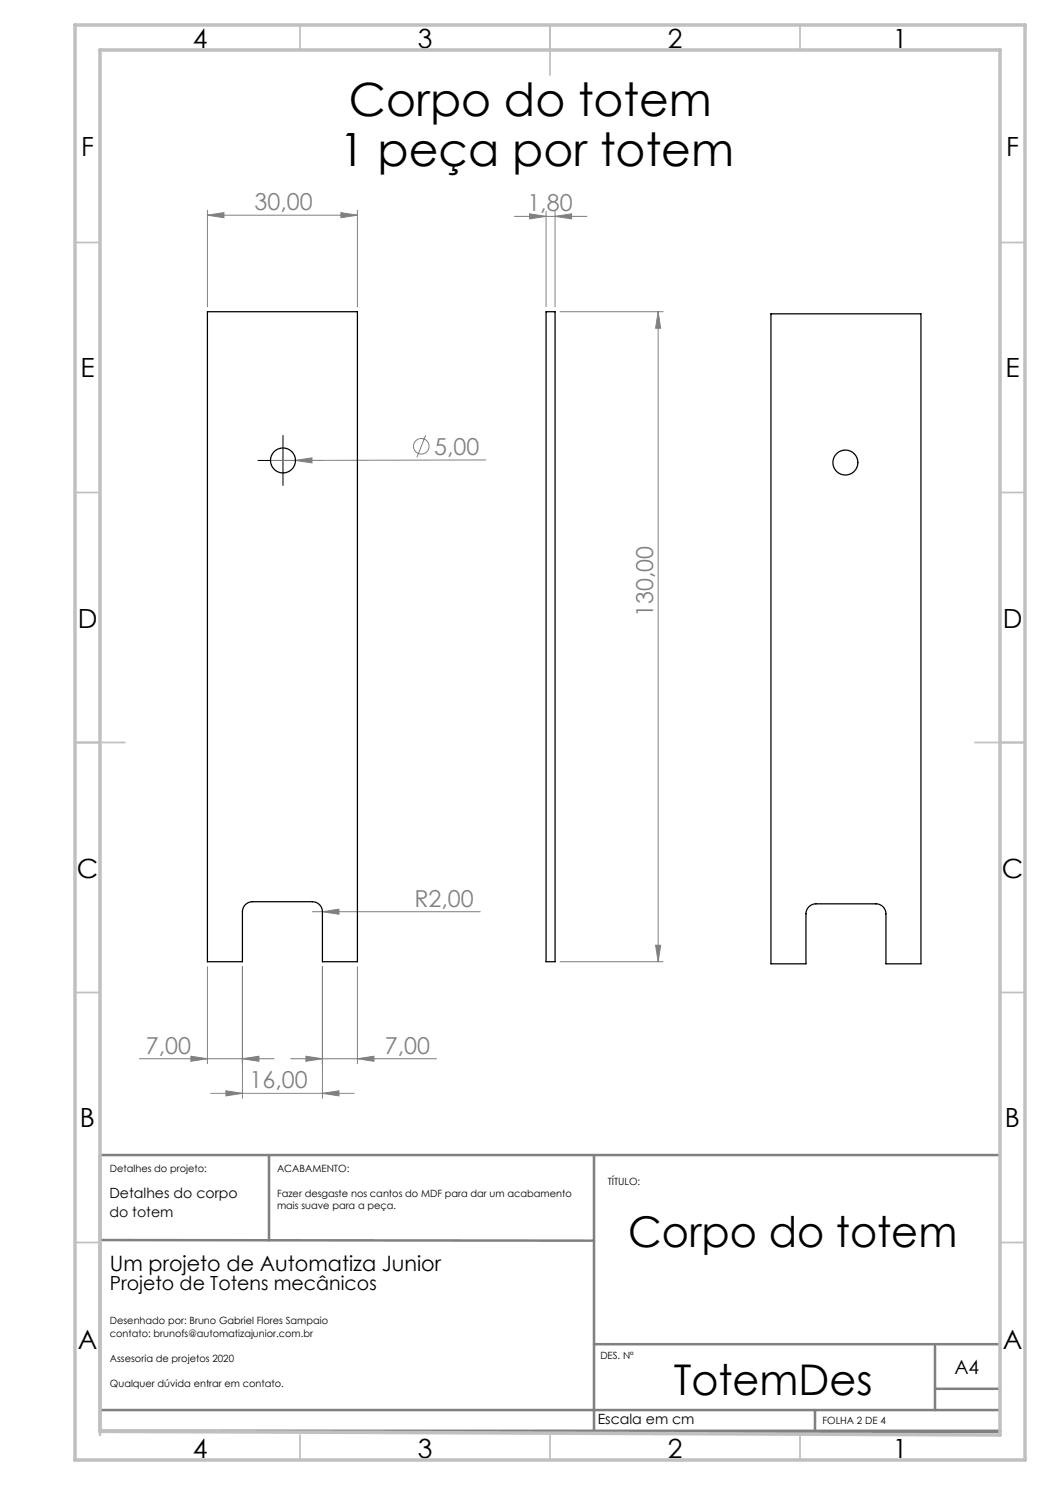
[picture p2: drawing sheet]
<svg xmlns="http://www.w3.org/2000/svg" width="210mm" height="297mm" viewBox="0 0 210 297" stroke-linecap="round" stroke-linejoin="round" font-family="sans-serif">
<g fill="none" stroke="#808080" stroke-width=".2">
<path d="M41.5 43l3.3-.5v1zM41.5 42v19.3M41.5 43h30M68.2 42.5l3.3 .5-3.3 .5zM71.5 42v19.3M102.9 43.3h14.5M105.9 42.8l3.3 .5-3.3 .5zM109.2 42.3v19M111 43.3l3.3-.5v1zM111 42.3v19M112 62.3h20.6M131.6 62.3v130"/>
<path d="M131.6 62.3l.5 3.3h-1zM59.1 92.1l3.3-.5v1zM59.1 92.1h-5M85.1 87l-1.7 4.5M97.2 92l-38.1 .1M41.5 193.3v19.5M48.5 193.3v26.4M62.5 182.3h33.6M64.5 182.3l3.3-.5v1.1zM64.5 193.3v26.4M71.5 193.3v19.5M112 192.3h20.6"/>
<path d="M131.1 189h1l-.5 3.3zM27.9 211.8h26.9M38.2 211.2l3.3 .6-3.3 .5zM42.1 218.7h28.7M45.2 218.2l3.3 .5-3.3 .5zM48.5 211.8l3.3-.6v1.1zM58.1 211.8h29.2M61.2 211.2l3.3 .6-3.3 .5zM64.5 218.7l3.3-.5v1zM71.5 211.8l3.3-.6v1.1z"/>
<circle cx="84.3" cy="89.3" r="1.56"/>
</g>
<path d="M54.1 92.1h-2.5M56.6 89.6v-2.5M56.6 94.6v2.5M59.1 92.1h2.5" fill="none" stroke="#000" stroke-width=".2" stroke-dasharray="15.2 1.3 1.3 1.3"/>
<path d="M54.1 92.1h5M56.6 89.6v5" fill="none" stroke="#000" stroke-width=".2"/>
<path d="M53.8 231v17.1M118.8 231v55.3M200 231h-180v55.3M20 248l98.8 .1M118.8 268.8h81.2M187 269.3v12.7M187 277.8h13M20 282h180M163 282v4.3" fill="none" stroke="#808080" stroke-width=".5"/>
<path d="M20 286.3h180" fill="none" stroke="#808080" stroke-width=".7"/>
<g fill="none" stroke="#c0c0c0" stroke-width=".35">
<path d="M60 5v5M110 5v10M160 5v5M15 48.5h5M200 48.5h5M15 98.5h5M200 98.5h5M15 148.5h10M195 148.5h10M15 198.5h5M200 198.5h5M15 248.5h5"/>
<path d="M200 248.5h5M60 287v5M110 287v5M160 287v5"/>
</g>
<path d="M20 231.8v55.2" fill="none" stroke="#c0c0c0" stroke-width=".5"/>
<path d="M15 5h190v287h-190zM20 10h180v277l-180-.7z" fill="none" stroke="#c0c0c0" stroke-width=".7"/>
<g fill="#808080">
<path d="M59.1 92.1l3.3-.5v1z"/>
<path d="M68.2 42.5l3.3 .5-3.3 .5zM41.5 43l3.3-.5v1z"/>
<path d="M38.2 211.2l3.3 .6-3.3 .5zM48.5 211.8l3.3-.6v1.1zM64.5 182.3l3.3 .6v-1.1zM61.2 211.2l3.3 .6-3.3 .5zM71.5 211.8l3.3-.6v1.1zM45.2 218.2l3.3 .5-3.3 .5zM64.5 218.7l3.3-.5v1zM105.9 42.8l3.3 .5-3.3 .5zM111 43.3l3.3-.5v1z"/>
<path d="M131.1 189h1l-.5 3.3zM131.6 62.3l.5 3.3h-1z"/>
</g>
<g fill="none" stroke="#000" stroke-width=".25">
<path d="M41.5 62.3h30v130h-7v-10a2 2 0 0 0-2-2h-12a2 2 0 0 0-2 2v10h-7zM109.2 62.3h1.8v130h-1.8zM154.2 62.8h30v130h-7v-10a2 2 0 0 0-2-2h-12a2 2 0 0 0-2 2v10h-7z"/>
<circle cx="56.6" cy="92.1" r="2.5"/>
<circle cx="169.1" cy="92.5" r="2.5"/>
</g>
<g font-size="9.2">
<text x="69.8" y="23.1">Corpo do totem</text>
<text x="67.9" y="33.3">1 peça por totem</text>
</g>
<g font-size="8.5">
<text x="125.6" y="249.3">Corpo do totem</text>
<text x="134.7" y="279">TotemDes</text>
</g>
<g font-size="5.3">
<text x="38.5" y="9.5">4</text>
<text x="83.5" y="9.5">3</text>
<text x="133.6" y="9.5">2</text>
<text x="178.6" y="9.5">1</text>
<text x="16.2" y="31.3">F</text>
<text x="201.2" y="31.3">F</text>
<text x="16.1" y="75.5">E</text>
<text x="201.1" y="75.5">E</text>
<text x="15.5" y="125.5">D</text>
<text x="200.5" y="125.5">D</text>
<text x="15.4" y="175.5">C</text>
<text x="200.4" y="175.5">C</text>
<text x="16" y="225.5">B</text>
<text x="201" y="225.5">B</text>
<text x="15.5" y="269.8">A</text>
<text x="200.5" y="269.8">A</text>
<text x="38.5" y="291.5">4</text>
<text x="83.5" y="291.5">3</text>
<text x="133.6" y="291.5">2</text>
<text x="178.6" y="291.5">1</text>
</g>
<g font-size="4.7" fill="#808080">
<text x="50.9" y="42">30,00</text>
<text x="105.5" y="42.3">1,80</text>
<text x="86.8" y="91">5,00</text>
<text x="130.6" y="123.4" transform="rotate(-90 130.6 123.4)">130,00</text>
<text x="82.9" y="181.3">R2,00</text>
<text x="29.2" y="210.7">7,00</text>
<text x="77" y="210.7">7,00</text>
<text x="49.9" y="217.7">16,00</text>
</g>
<text font-size="4.2" x="22" y="254.1">Um projeto de Automatiza Junior</text>
<g font-size="3.9">
<text x="22" y="258.1">Projeto de Totens mecânicos</text>
<text x="190.9" y="274.8">A4</text>
</g>
<g font-size="2.8">
<text x="21.9" y="239.7">Detalhes do corpo</text>
<text x="21.9" y="243.5">do totem</text>
<text x="119.5" y="284.9">Escala em cm</text>
</g>
<g font-size="2">
<text x="22" y="234.4">Detalhes do projeto:</text>
<text x="55.4" y="234.4">ACABAMENTO:</text>
<text x="55.4" y="239.4">Fazer desgaste nos cantos do MDF para dar um acabamento</text>
<text x="121.5" y="237">TÍTULO:</text>
<text x="55.4" y="241.9">mais suave para a peça.</text>
<text x="22" y="264.9">Desenhado por: Bruno Gabriel Flores Sampaio</text>
<text x="22" y="267.4">contato: brunofs@automatizajunior.com.br</text>
<text x="22" y="272.4">Assesoria de projetos 2020</text>
<text x="120.1" y="271.8">DES. Nº</text>
<text x="22" y="277.4">Qualquer dúvida entrar em contato.</text>
<text x="164.5" y="284.9">FOLHA 2 DE 4</text>
</g>
</svg>
